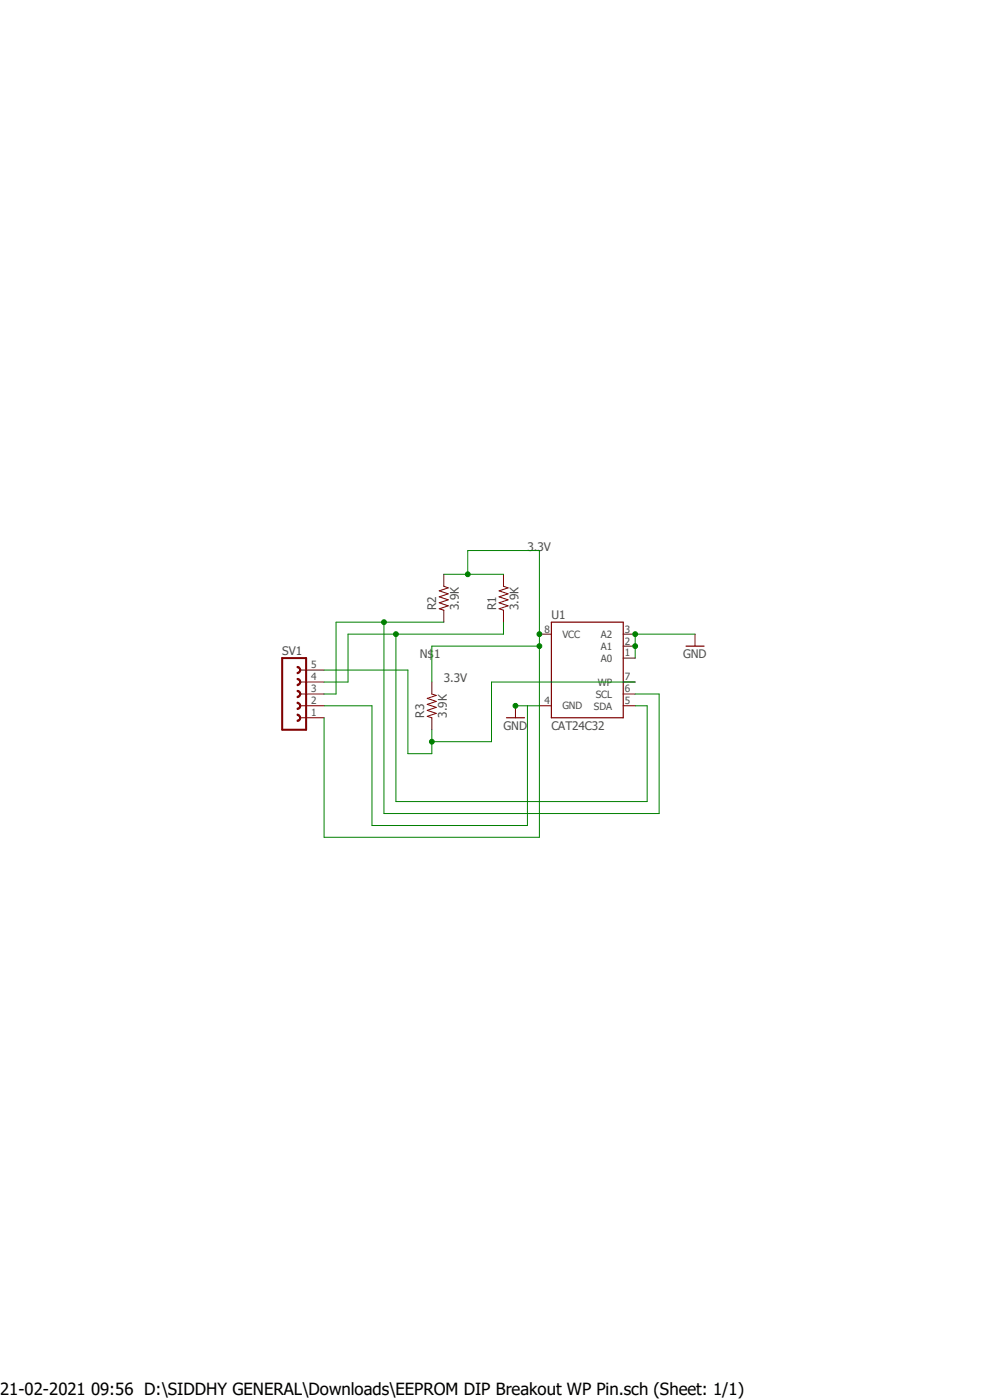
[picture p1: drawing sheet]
<?xml version="1.0" encoding="utf-8"?>
<!DOCTYPE eagle SYSTEM "eagle.dtd">
<!--
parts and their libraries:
rc-master: Copyright (C) 2007, Bob Starr
-->
<eagle version="8.4.0">
<drawing>
<settings>
<setting alwaysvectorfont="no"/>
<setting keepoldvectorfont="yes"/>
<setting verticaltext="up"/>
</settings>
<grid distance="0.1" unitdist="inch" unit="inch" style="lines" multiple="1" display="no" altdistance="0.01" altunitdist="inch" altunit="inch"/>
<schematic xreflabel="%N (%S.%C%R)" xrefpart="/%S.%C%R">
<libraries>
<library name="supply1">
<symbols>
<symbol name="GND">
<wire x1="-1.905" y1="0" x2="1.905" y2="0" width="0.254" layer="94"/>
<text x="-2.54" y="-2.54" size="1.778" layer="96">&gt;VALUE</text>
<pin name="GND" x="0" y="2.54" visible="off" length="short" direction="sup" rot="R270"/>
</symbol>
</symbols>
<devicesets>
<deviceset name="GND" prefix="GND">
<gates>
<gate name="1" symbol="GND" x="0" y="0"/>
</gates>
<devices>
<device name="">
<technologies>
<technology name=""/>
</technologies>
</device>
</devices>
</deviceset>
</devicesets>
</library>
<library name="rc-master">
<symbols>
<symbol name="R-">
<wire x1="-2.54" y1="0" x2="-2.2225" y2="0.9525" width="0.2032" layer="94"/>
<wire x1="-2.2225" y1="0.9525" x2="-1.5875" y2="-0.9525" width="0.2032" layer="94"/>
<wire x1="-1.5875" y1="-0.9525" x2="-0.9525" y2="0.9525" width="0.2032" layer="94"/>
<wire x1="-0.9525" y1="0.9525" x2="-0.3175" y2="-0.9525" width="0.2032" layer="94"/>
<wire x1="-0.3175" y1="-0.9525" x2="0.3175" y2="0.9525" width="0.2032" layer="94"/>
<wire x1="0.3175" y1="0.9525" x2="0.9525" y2="-0.9525" width="0.2032" layer="94"/>
<wire x1="0.9525" y1="-0.9525" x2="1.5875" y2="0.9525" width="0.2032" layer="94"/>
<wire x1="1.5875" y1="0.9525" x2="2.2225" y2="-0.9525" width="0.2032" layer="94"/>
<wire x1="2.2225" y1="-0.9525" x2="2.54" y2="0" width="0.2032" layer="94"/>
<text x="-2.54" y="1.5875" size="1.778" layer="95">&gt;NAME</text>
<text x="-2.54" y="-3.175" size="1.778" layer="96">&gt;VALUE</text>
<pin name="2" x="5.08" y="0" visible="off" length="short" direction="pas" swaplevel="1" rot="R180"/>
<pin name="1" x="-5.08" y="0" visible="off" length="short" direction="pas" swaplevel="1"/>
</symbol>
</symbols>
<devicesets>
<deviceset name="R_" prefix="R" uservalue="yes">
<gates>
<gate name="G$1" symbol="R-" x="0" y="0"/>
</gates>
<devices>
<device name="0402" package="R0402">
<connects>
<connect gate="G$1" pin="1" pad="1"/>
<connect gate="G$1" pin="2" pad="2"/>
</connects>
<technologies>
<technology name=""/>
</technologies>
</device>
<device name="0603" package="R0603">
<connects>
<connect gate="G$1" pin="1" pad="1"/>
<connect gate="G$1" pin="2" pad="2"/>
</connects>
<technologies>
<technology name=""/>
</technologies>
</device>
<device name="0805" package="R0805">
<connects>
<connect gate="G$1" pin="1" pad="1"/>
<connect gate="G$1" pin="2" pad="2"/>
</connects>
<technologies>
<technology name=""/>
</technologies>
</device>
<device name="0805W" package="R0805W">
<connects>
<connect gate="G$1" pin="1" pad="1"/>
<connect gate="G$1" pin="2" pad="2"/>
</connects>
<technologies>
<technology name=""/>
</technologies>
</device>
<device name="1005" package="R1005">
<connects>
<connect gate="G$1" pin="1" pad="1"/>
<connect gate="G$1" pin="2" pad="2"/>
</connects>
<technologies>
<technology name=""/>
</technologies>
</device>
<device name="1206" package="R1206">
<connects>
<connect gate="G$1" pin="1" pad="1"/>
<connect gate="G$1" pin="2" pad="2"/>
</connects>
<technologies>
<technology name=""/>
</technologies>
</device>
<device name="1206W" package="R1206W">
<connects>
<connect gate="G$1" pin="1" pad="1"/>
<connect gate="G$1" pin="2" pad="2"/>
</connects>
<technologies>
<technology name=""/>
</technologies>
</device>
<device name="1210" package="R1210">
<connects>
<connect gate="G$1" pin="1" pad="1"/>
<connect gate="G$1" pin="2" pad="2"/>
</connects>
<technologies>
<technology name=""/>
</technologies>
</device>
<device name="1210W" package="R1210W">
<connects>
<connect gate="G$1" pin="1" pad="1"/>
<connect gate="G$1" pin="2" pad="2"/>
</connects>
<technologies>
<technology name=""/>
</technologies>
</device>
<device name="2010" package="R2010">
<connects>
<connect gate="G$1" pin="1" pad="1"/>
<connect gate="G$1" pin="2" pad="2"/>
</connects>
<technologies>
<technology name=""/>
</technologies>
</device>
<device name="2010W" package="R2010W">
<connects>
<connect gate="G$1" pin="1" pad="1"/>
<connect gate="G$1" pin="2" pad="2"/>
</connects>
<technologies>
<technology name=""/>
</technologies>
</device>
<device name="2012" package="R2012">
<connects>
<connect gate="G$1" pin="1" pad="1"/>
<connect gate="G$1" pin="2" pad="2"/>
</connects>
<technologies>
<technology name=""/>
</technologies>
</device>
<device name="2012W" package="R2012W">
<connects>
<connect gate="G$1" pin="1" pad="1"/>
<connect gate="G$1" pin="2" pad="2"/>
</connects>
<technologies>
<technology name=""/>
</technologies>
</device>
<device name="2512" package="R2512">
<connects>
<connect gate="G$1" pin="1" pad="1"/>
<connect gate="G$1" pin="2" pad="2"/>
</connects>
<technologies>
<technology name=""/>
</technologies>
</device>
<device name="2512W" package="R2512W">
<connects>
<connect gate="G$1" pin="1" pad="1"/>
<connect gate="G$1" pin="2" pad="2"/>
</connects>
<technologies>
<technology name=""/>
</technologies>
</device>
<device name="3216" package="R3216">
<connects>
<connect gate="G$1" pin="1" pad="1"/>
<connect gate="G$1" pin="2" pad="2"/>
</connects>
<technologies>
<technology name=""/>
</technologies>
</device>
<device name="3216W" package="R3216W">
<connects>
<connect gate="G$1" pin="1" pad="1"/>
<connect gate="G$1" pin="2" pad="2"/>
</connects>
<technologies>
<technology name=""/>
</technologies>
</device>
<device name="3225" package="R3225">
<connects>
<connect gate="G$1" pin="1" pad="1"/>
<connect gate="G$1" pin="2" pad="2"/>
</connects>
<technologies>
<technology name=""/>
</technologies>
</device>
<device name="3225W" package="R3225W">
<connects>
<connect gate="G$1" pin="1" pad="1"/>
<connect gate="G$1" pin="2" pad="2"/>
</connects>
<technologies>
<technology name=""/>
</technologies>
</device>
<device name="5025" package="R5025">
<connects>
<connect gate="G$1" pin="1" pad="1"/>
<connect gate="G$1" pin="2" pad="2"/>
</connects>
<technologies>
<technology name=""/>
</technologies>
</device>
<device name="5025W" package="R5025W">
<connects>
<connect gate="G$1" pin="1" pad="1"/>
<connect gate="G$1" pin="2" pad="2"/>
</connects>
<technologies>
<technology name=""/>
</technologies>
</device>
<device name="6332" package="R6332">
<connects>
<connect gate="G$1" pin="1" pad="1"/>
<connect gate="G$1" pin="2" pad="2"/>
</connects>
<technologies>
<technology name=""/>
</technologies>
</device>
<device name="6332W" package="R6332W">
<connects>
<connect gate="G$1" pin="1" pad="1"/>
<connect gate="G$1" pin="2" pad="2"/>
</connects>
<technologies>
<technology name=""/>
</technologies>
</device>
<device name="M0805" package="RM0805">
<connects>
<connect gate="G$1" pin="1" pad="1"/>
<connect gate="G$1" pin="2" pad="2"/>
</connects>
<technologies>
<technology name=""/>
</technologies>
</device>
<device name="M1206" package="RM1206">
<connects>
<connect gate="G$1" pin="1" pad="1"/>
<connect gate="G$1" pin="2" pad="2"/>
</connects>
<technologies>
<technology name=""/>
</technologies>
</device>
<device name="M1406" package="RM1406">
<connects>
<connect gate="G$1" pin="1" pad="1"/>
<connect gate="G$1" pin="2" pad="2"/>
</connects>
<technologies>
<technology name=""/>
</technologies>
</device>
<device name="M2012" package="RM2012">
<connects>
<connect gate="G$1" pin="1" pad="1"/>
<connect gate="G$1" pin="2" pad="2"/>
</connects>
<technologies>
<technology name=""/>
</technologies>
</device>
<device name="M2309" package="RM2309">
<connects>
<connect gate="G$1" pin="1" pad="1"/>
<connect gate="G$1" pin="2" pad="2"/>
</connects>
<technologies>
<technology name=""/>
</technologies>
</device>
<device name="M3216" package="RM3216">
<connects>
<connect gate="G$1" pin="1" pad="1"/>
<connect gate="G$1" pin="2" pad="2"/>
</connects>
<technologies>
<technology name=""/>
</technologies>
</device>
<device name="M3516" package="RM3516">
<connects>
<connect gate="G$1" pin="1" pad="1"/>
<connect gate="G$1" pin="2" pad="2"/>
</connects>
<technologies>
<technology name=""/>
</technologies>
</device>
<device name="M5923" package="RM5923">
<connects>
<connect gate="G$1" pin="1" pad="1"/>
<connect gate="G$1" pin="2" pad="2"/>
</connects>
<technologies>
<technology name=""/>
</technologies>
</device>
<device name="X0204/5" package="0204/5">
<connects>
<connect gate="G$1" pin="1" pad="1"/>
<connect gate="G$1" pin="2" pad="2"/>
</connects>
<technologies>
<technology name=""/>
</technologies>
</device>
<device name="X0204/7" package="0204/7">
<connects>
<connect gate="G$1" pin="1" pad="1"/>
<connect gate="G$1" pin="2" pad="2"/>
</connects>
<technologies>
<technology name=""/>
</technologies>
</device>
<device name="X0207/10" package="0207/10">
<connects>
<connect gate="G$1" pin="1" pad="1"/>
<connect gate="G$1" pin="2" pad="2"/>
</connects>
<technologies>
<technology name=""/>
</technologies>
</device>
<device name="X0207/12" package="0207/12">
<connects>
<connect gate="G$1" pin="1" pad="1"/>
<connect gate="G$1" pin="2" pad="2"/>
</connects>
<technologies>
<technology name=""/>
</technologies>
</device>
<device name="X0207/15" package="0207/15">
<connects>
<connect gate="G$1" pin="1" pad="1"/>
<connect gate="G$1" pin="2" pad="2"/>
</connects>
<technologies>
<technology name=""/>
</technologies>
</device>
<device name="X0207/2V" package="0207/2V">
<connects>
<connect gate="G$1" pin="1" pad="1"/>
<connect gate="G$1" pin="2" pad="2"/>
</connects>
<technologies>
<technology name=""/>
</technologies>
</device>
<device name="X0207/5V" package="0207/5V">
<connects>
<connect gate="G$1" pin="1" pad="1"/>
<connect gate="G$1" pin="2" pad="2"/>
</connects>
<technologies>
<technology name=""/>
</technologies>
</device>
<device name="X0207/7" package="0207/7">
<connects>
<connect gate="G$1" pin="1" pad="1"/>
<connect gate="G$1" pin="2" pad="2"/>
</connects>
<technologies>
<technology name=""/>
</technologies>
</device>
<device name="X0309/10" package="0309/10">
<connects>
<connect gate="G$1" pin="1" pad="1"/>
<connect gate="G$1" pin="2" pad="2"/>
</connects>
<technologies>
<technology name=""/>
</technologies>
</device>
<device name="X0309/12" package="0309/12">
<connects>
<connect gate="G$1" pin="1" pad="1"/>
<connect gate="G$1" pin="2" pad="2"/>
</connects>
<technologies>
<technology name=""/>
</technologies>
</device>
<device name="X0411/12" package="0411/12">
<connects>
<connect gate="G$1" pin="1" pad="1"/>
<connect gate="G$1" pin="2" pad="2"/>
</connects>
<technologies>
<technology name=""/>
</technologies>
</device>
<device name="X0411/15" package="0411/15">
<connects>
<connect gate="G$1" pin="1" pad="1"/>
<connect gate="G$1" pin="2" pad="2"/>
</connects>
<technologies>
<technology name=""/>
</technologies>
</device>
<device name="X0411/3V" package="0411V">
<connects>
<connect gate="G$1" pin="1" pad="1"/>
<connect gate="G$1" pin="2" pad="2"/>
</connects>
<technologies>
<technology name=""/>
</technologies>
</device>
<device name="X0414/15" package="0414/15">
<connects>
<connect gate="G$1" pin="1" pad="1"/>
<connect gate="G$1" pin="2" pad="2"/>
</connects>
<technologies>
<technology name=""/>
</technologies>
</device>
<device name="X0414/5V" package="0414V">
<connects>
<connect gate="G$1" pin="1" pad="1"/>
<connect gate="G$1" pin="2" pad="2"/>
</connects>
<technologies>
<technology name=""/>
</technologies>
</device>
<device name="X0617/17" package="0617/17">
<connects>
<connect gate="G$1" pin="1" pad="1"/>
<connect gate="G$1" pin="2" pad="2"/>
</connects>
<technologies>
<technology name=""/>
</technologies>
</device>
<device name="X0617/22" package="0617/22">
<connects>
<connect gate="G$1" pin="1" pad="1"/>
<connect gate="G$1" pin="2" pad="2"/>
</connects>
<technologies>
<technology name=""/>
</technologies>
</device>
<device name="X0617/5V" package="0617V">
<connects>
<connect gate="G$1" pin="1" pad="1"/>
<connect gate="G$1" pin="2" pad="2"/>
</connects>
<technologies>
<technology name=""/>
</technologies>
</device>
<device name="X0922/22" package="0922/22">
<connects>
<connect gate="G$1" pin="1" pad="1"/>
<connect gate="G$1" pin="2" pad="2"/>
</connects>
<technologies>
<technology name=""/>
</technologies>
</device>
<device name="XP0613/5V" package="P0613V">
<connects>
<connect gate="G$1" pin="1" pad="1"/>
<connect gate="G$1" pin="2" pad="2"/>
</connects>
<technologies>
<technology name=""/>
</technologies>
</device>
<device name="XP0613/15" package="P0613/15">
<connects>
<connect gate="G$1" pin="1" pad="1"/>
<connect gate="G$1" pin="2" pad="2"/>
</connects>
<technologies>
<technology name=""/>
</technologies>
</device>
<device name="XP0817/22" package="P0817/22">
<connects>
<connect gate="G$1" pin="1" pad="1"/>
<connect gate="G$1" pin="2" pad="2"/>
</connects>
<technologies>
<technology name=""/>
</technologies>
</device>
<device name="XP0817/7V" package="P0817V">
<connects>
<connect gate="G$1" pin="1" pad="1"/>
<connect gate="G$1" pin="2" pad="2"/>
</connects>
<technologies>
<technology name=""/>
</technologies>
</device>
<device name="MELF0102AX" package="RMINI_MELF-0102AX">
<connects>
<connect gate="G$1" pin="1" pad="1"/>
<connect gate="G$1" pin="2" pad="2"/>
</connects>
<technologies>
<technology name=""/>
</technologies>
</device>
<device name="X0922V" package="0922V">
<connects>
<connect gate="G$1" pin="1" pad="1"/>
<connect gate="G$1" pin="2" pad="2"/>
</connects>
<technologies>
<technology name=""/>
</technologies>
</device>
<device name="MELF0102R" package="RMINI_MELF-0102R">
<connects>
<connect gate="G$1" pin="1" pad="1"/>
<connect gate="G$1" pin="2" pad="2"/>
</connects>
<technologies>
<technology name=""/>
</technologies>
</device>
<device name="MELF0102W" package="RMINI_MELF-0102W">
<connects>
<connect gate="G$1" pin="1" pad="1"/>
<connect gate="G$1" pin="2" pad="2"/>
</connects>
<technologies>
<technology name=""/>
</technologies>
</device>
<device name="MELF0204R" package="RMINI_MELF-0204R">
<connects>
<connect gate="G$1" pin="1" pad="1"/>
<connect gate="G$1" pin="2" pad="2"/>
</connects>
<technologies>
<technology name=""/>
</technologies>
</device>
<device name="MELF0204W" package="RMINI_MELF-0204W">
<connects>
<connect gate="G$1" pin="1" pad="1"/>
<connect gate="G$1" pin="2" pad="2"/>
</connects>
<technologies>
<technology name=""/>
</technologies>
</device>
<device name="MELF0207R" package="RMINI_MELF-0207R">
<connects>
<connect gate="G$1" pin="1" pad="1"/>
<connect gate="G$1" pin="2" pad="2"/>
</connects>
<technologies>
<technology name=""/>
</technologies>
</device>
<device name="MELF0207W" package="RMINI_MELF-0207W">
<connects>
<connect gate="G$1" pin="1" pad="1"/>
<connect gate="G$1" pin="2" pad="2"/>
</connects>
<technologies>
<technology name=""/>
</technologies>
</device>
<device name="X0204/2V" package="0204V">
<connects>
<connect gate="G$1" pin="1" pad="1"/>
<connect gate="G$1" pin="2" pad="2"/>
</connects>
<technologies>
<technology name=""/>
</technologies>
</device>
<device name="X0309/V" package="0309V">
<connects>
<connect gate="G$1" pin="1" pad="1"/>
<connect gate="G$1" pin="2" pad="2"/>
</connects>
<technologies>
<technology name=""/>
</technologies>
</device>
<device name="X0207/10B" package="0207/10B">
<connects>
<connect gate="G$1" pin="1" pad="1"/>
<connect gate="G$1" pin="2" pad="2"/>
</connects>
<technologies>
<technology name=""/>
</technologies>
</device>
<device name="XMF50" package="MF50">
<connects>
<connect gate="G$1" pin="1" pad="1"/>
<connect gate="G$1" pin="2" pad="2"/>
</connects>
<technologies>
<technology name=""/>
</technologies>
</device>
<device name="XMF60" package="MF60">
<connects>
<connect gate="G$1" pin="1" pad="1"/>
<connect gate="G$1" pin="2" pad="2"/>
</connects>
<technologies>
<technology name=""/>
</technologies>
</device>
<device name="XMF55" package="MF55">
<connects>
<connect gate="G$1" pin="1" pad="1"/>
<connect gate="G$1" pin="2" pad="2"/>
</connects>
<technologies>
<technology name=""/>
</technologies>
</device>
<device name="XMF65" package="MF65">
<connects>
<connect gate="G$1" pin="1" pad="1"/>
<connect gate="G$1" pin="2" pad="2"/>
</connects>
<technologies>
<technology name=""/>
</technologies>
</device>
<device name="XMF70" package="MF70">
<connects>
<connect gate="G$1" pin="1" pad="1"/>
<connect gate="G$1" pin="2" pad="2"/>
</connects>
<technologies>
<technology name=""/>
</technologies>
</device>
<device name="XMF75" package="MF75">
<connects>
<connect gate="G$1" pin="1" pad="1"/>
<connect gate="G$1" pin="2" pad="2"/>
</connects>
<technologies>
<technology name=""/>
</technologies>
</device>
<device name="X0207/10C" package="0207/10C">
<connects>
<connect gate="G$1" pin="1" pad="1"/>
<connect gate="G$1" pin="2" pad="2"/>
</connects>
<technologies>
<technology name=""/>
</technologies>
</device>
<device name="X0309/12B" package="0309/12B">
<connects>
<connect gate="G$1" pin="1" pad="1"/>
<connect gate="G$1" pin="2" pad="2"/>
</connects>
<technologies>
<technology name=""/>
</technologies>
</device>
<device name="X0309/14" package="0309/14">
<connects>
<connect gate="G$1" pin="1" pad="1"/>
<connect gate="G$1" pin="2" pad="2"/>
</connects>
<technologies>
<technology name=""/>
</technologies>
</device>
<device name="X0309/14B" package="0309/14B">
<connects>
<connect gate="G$1" pin="1" pad="1"/>
<connect gate="G$1" pin="2" pad="2"/>
</connects>
<technologies>
<technology name=""/>
</technologies>
</device>
<device name="X0309/15" package="0309/15">
<connects>
<connect gate="G$1" pin="1" pad="1"/>
<connect gate="G$1" pin="2" pad="2"/>
</connects>
<technologies>
<technology name=""/>
</technologies>
</device>
<device name="X0309/15B" package="0309/15B">
<connects>
<connect gate="G$1" pin="1" pad="1"/>
<connect gate="G$1" pin="2" pad="2"/>
</connects>
<technologies>
<technology name=""/>
</technologies>
</device>
<device name="X0309/20" package="0309/20">
<connects>
<connect gate="G$1" pin="1" pad="1"/>
<connect gate="G$1" pin="2" pad="2"/>
</connects>
<technologies>
<technology name=""/>
</technologies>
</device>
<device name="X0207/2VB" package="0207/2VB">
<connects>
<connect gate="G$1" pin="1" pad="1"/>
<connect gate="G$1" pin="2" pad="2"/>
</connects>
<technologies>
<technology name=""/>
</technologies>
</device>
<device name="X0207/2VC" package="0207/2VC">
<connects>
<connect gate="G$1" pin="1" pad="1"/>
<connect gate="G$1" pin="2" pad="2"/>
</connects>
<technologies>
<technology name=""/>
</technologies>
</device>
<device name="0201" package="R0201">
<connects>
<connect gate="G$1" pin="1" pad="1"/>
<connect gate="G$1" pin="2" pad="2"/>
</connects>
<technologies>
<technology name=""/>
</technologies>
</device>
<device name="X0414/17" package="0414/17">
<connects>
<connect gate="G$1" pin="1" pad="1"/>
<connect gate="G$1" pin="2" pad="2"/>
</connects>
<technologies>
<technology name=""/>
</technologies>
</device>
</devices>
</deviceset>
</devicesets>
</library>
<library name="atmel">
<symbols>
<symbol name="24CXX">
<wire x1="-7.62" y1="10.16" x2="7.62" y2="10.16" width="0.254" layer="94"/>
<wire x1="7.62" y1="10.16" x2="7.62" y2="-10.16" width="0.254" layer="94"/>
<wire x1="7.62" y1="-10.16" x2="-7.62" y2="-10.16" width="0.254" layer="94"/>
<wire x1="-7.62" y1="-10.16" x2="-7.62" y2="10.16" width="0.254" layer="94"/>
<text x="-7.62" y="10.795" size="1.778" layer="95">&gt;NAME</text>
<text x="-7.62" y="-12.7" size="1.778" layer="96">&gt;VALUE</text>
<pin name="A2" x="10.16" y="7.62" length="short" direction="in" rot="R180"/>
<pin name="A1" x="10.16" y="5.08" length="short" direction="in" rot="R180"/>
<pin name="A0" x="10.16" y="2.54" length="short" direction="in" rot="R180"/>
<pin name="WP" x="10.16" y="-2.54" length="short" direction="in" rot="R180"/>
<pin name="SCL" x="10.16" y="-5.08" length="short" rot="R180"/>
<pin name="SDA" x="10.16" y="-7.62" length="short" rot="R180"/>
<pin name="GND" x="-10.16" y="-7.62" length="short" direction="pwr"/>
<pin name="VCC" x="-10.16" y="7.62" length="short" direction="pwr"/>
</symbol>
</symbols>
<devicesets>
<deviceset name="AT24C*" prefix="IC">
<gates>
<gate name="G$1" symbol="24CXX" x="0" y="0"/>
</gates>
<devices>
<device name="P" package="DIL08">
<connects>
<connect gate="G$1" pin="A0" pad="1"/>
<connect gate="G$1" pin="A1" pad="2"/>
<connect gate="G$1" pin="A2" pad="3"/>
<connect gate="G$1" pin="GND" pad="4"/>
<connect gate="G$1" pin="SCL" pad="6"/>
<connect gate="G$1" pin="SDA" pad="5"/>
<connect gate="G$1" pin="VCC" pad="8"/>
<connect gate="G$1" pin="WP" pad="7"/>
</connects>
<package3dinstances>
<package3dinstance package3d_urn="urn:adsk.eagle:package:4324/1"/>
</package3dinstances>
<technologies>
<technology name="">
<attribute name="MF" value="" constant="no"/>
<attribute name="MPN" value="AT24C1024BW-SH-B" constant="no"/>
<attribute name="OC_FARNELL" value="1362646" constant="no"/>
<attribute name="OC_NEWARK" value="03P2044" constant="no"/>
</technology>
</technologies>
</device>
</devices>
</deviceset>
</devicesets>
</library>
<library name="con-lsta">
<symbols>
<symbol name="FE05-1">
<wire x1="3.81" y1="-7.62" x2="-1.27" y2="-7.62" width="0.4064" layer="94"/>
<wire x1="1.905" y1="0.635" x2="1.905" y2="-0.635" width="0.254" layer="94" curve="-180" cap="flat"/>
<wire x1="1.905" y1="-1.905" x2="1.905" y2="-3.175" width="0.254" layer="94" curve="-180" cap="flat"/>
<wire x1="1.905" y1="-4.445" x2="1.905" y2="-5.715" width="0.254" layer="94" curve="-180" cap="flat"/>
<wire x1="-1.27" y1="7.62" x2="-1.27" y2="-7.62" width="0.4064" layer="94"/>
<wire x1="3.81" y1="-7.62" x2="3.81" y2="7.62" width="0.4064" layer="94"/>
<wire x1="-1.27" y1="7.62" x2="3.81" y2="7.62" width="0.4064" layer="94"/>
<wire x1="1.905" y1="5.715" x2="1.905" y2="4.445" width="0.254" layer="94" curve="-180" cap="flat"/>
<wire x1="1.905" y1="3.175" x2="1.905" y2="1.905" width="0.254" layer="94" curve="-180" cap="flat"/>
<text x="-1.27" y="-10.16" size="1.778" layer="96">&gt;VALUE</text>
<text x="-1.27" y="8.382" size="1.778" layer="95">&gt;NAME</text>
<pin name="1" x="7.62" y="-5.08" visible="pad" length="middle" direction="pas" swaplevel="1" rot="R180"/>
<pin name="2" x="7.62" y="-2.54" visible="pad" length="middle" direction="pas" swaplevel="1" rot="R180"/>
<pin name="3" x="7.62" y="0" visible="pad" length="middle" direction="pas" swaplevel="1" rot="R180"/>
<pin name="4" x="7.62" y="2.54" visible="pad" length="middle" direction="pas" swaplevel="1" rot="R180"/>
<pin name="5" x="7.62" y="5.08" visible="pad" length="middle" direction="pas" swaplevel="1" rot="R180"/>
</symbol>
</symbols>
<devicesets>
<deviceset name="FE05-1" prefix="SV" uservalue="yes">
<gates>
<gate name="G$1" symbol="FE05-1" x="0" y="0"/>
</gates>
<devices>
<device name="" package="FE05-1">
<connects>
<connect gate="G$1" pin="1" pad="1"/>
<connect gate="G$1" pin="2" pad="2"/>
<connect gate="G$1" pin="3" pad="3"/>
<connect gate="G$1" pin="4" pad="4"/>
<connect gate="G$1" pin="5" pad="5"/>
</connects>
<package3dinstances>
<package3dinstance package3d_urn="urn:adsk.eagle:package:8190/1"/>
</package3dinstances>
<technologies>
<technology name="">
<attribute name="MF" value="" constant="no"/>
<attribute name="MPN" value="" constant="no"/>
<attribute name="OC_FARNELL" value="unknown" constant="no"/>
<attribute name="OC_NEWARK" value="unknown" constant="no"/>
</technology>
</technologies>
</device>
</devices>
</deviceset>
</devicesets>
</library>
</libraries>
<attributes>
</attributes>
<variantdefs>
</variantdefs>
<classes>
<class number="0" name="default" width="0" drill="0">
</class>
</classes>
<parts>
<part name="U1" library="atmel" deviceset="AT24C*" device="P" package3d_urn="urn:adsk.eagle:package:4324/1" value="CAT24C32"/>
<part name="GND3" library="supply1" deviceset="GND" device=""/>
<part name="GND4" library="supply1" deviceset="GND" device=""/>
<part name="R1" library="rc-master" deviceset="R_" device="X0204/7" value="3.9K"/>
<part name="R2" library="rc-master" deviceset="R_" device="X0204/7" value="3.9K"/>
<part name="R3" library="rc-master" deviceset="R_" device="X0204/7" value="3.9K"/>
<part name="SV1" library="con-lsta" deviceset="FE05-1" device="" package3d_urn="urn:adsk.eagle:package:8190/1"/>
</parts>
<sheets>
<sheet>
<plain>
</plain>
<instances>
<instance part="U1" gate="G$1" x="149.86" y="48.26"/>
<instance part="GND3" gate="1" x="172.72" y="53.34"/>
<instance part="GND4" gate="1" x="134.62" y="38.1"/>
<instance part="R1" gate="G$1" x="132.08" y="63.5" rot="R90"/>
<instance part="R2" gate="G$1" x="119.38" y="63.5" rot="R90"/>
<instance part="R3" gate="G$1" x="116.84" y="40.64" rot="R90"/>
<instance part="SV1" gate="G$1" x="86.36" y="43.18"/>
</instances>
<busses>
</busses>
<nets>
<net name="3.3V" class="0">
<segment>
<pinref part="U1" gate="G$1" pin="VCC"/>
<wire x1="139.7" y1="55.88" x2="139.7" y2="73.66" width="0.1524" layer="91"/>
<wire x1="139.7" y1="73.66" x2="124.46" y2="73.66" width="0.1524" layer="91"/>
<label x="137.16" y="73.66" size="1.778" layer="95"/>
<pinref part="SV1" gate="G$1" pin="1"/>
<wire x1="93.98" y1="38.1" x2="93.98" y2="12.7" width="0.1524" layer="91"/>
<wire x1="93.98" y1="12.7" x2="139.7" y2="12.7" width="0.1524" layer="91"/>
<wire x1="139.7" y1="12.7" x2="139.7" y2="53.34" width="0.1524" layer="91"/>
<junction x="139.7" y="55.88"/>
<pinref part="R2" gate="G$1" pin="2"/>
<pinref part="R1" gate="G$1" pin="2"/>
<wire x1="139.7" y1="53.34" x2="139.7" y2="55.88" width="0.1524" layer="91"/>
<wire x1="119.38" y1="68.58" x2="124.46" y2="68.58" width="0.1524" layer="91"/>
<wire x1="124.46" y1="68.58" x2="132.08" y2="68.58" width="0.1524" layer="91"/>
<wire x1="124.46" y1="73.66" x2="124.46" y2="68.58" width="0.1524" layer="91"/>
<junction x="124.46" y="68.58"/>
<pinref part="R3" gate="G$1" pin="2"/>
<wire x1="116.84" y1="45.72" x2="116.84" y2="53.34" width="0.1524" layer="91"/>
<label x="119.38" y="45.72" size="1.778" layer="95"/>
<wire x1="116.84" y1="53.34" x2="139.7" y2="53.34" width="0.1524" layer="91"/>
<junction x="139.7" y="53.34"/>
</segment>
</net>
<net name="GND" class="0">
<segment>
<pinref part="U1" gate="G$1" pin="A0"/>
<pinref part="U1" gate="G$1" pin="A1"/>
<wire x1="160.02" y1="50.8" x2="160.02" y2="53.34" width="0.1524" layer="91"/>
<pinref part="U1" gate="G$1" pin="A2"/>
<wire x1="160.02" y1="53.34" x2="160.02" y2="55.88" width="0.1524" layer="91"/>
<junction x="160.02" y="53.34"/>
<wire x1="160.02" y1="55.88" x2="172.72" y2="55.88" width="0.1524" layer="91"/>
<junction x="160.02" y="55.88"/>
<pinref part="GND3" gate="1" pin="GND"/>
</segment>
<segment>
<pinref part="U1" gate="G$1" pin="GND"/>
<pinref part="GND4" gate="1" pin="GND"/>
<wire x1="139.7" y1="40.64" x2="137.16" y2="40.64" width="0.1524" layer="91"/>
<pinref part="SV1" gate="G$1" pin="2"/>
<wire x1="93.98" y1="40.64" x2="104.14" y2="40.64" width="0.1524" layer="91"/>
<wire x1="104.14" y1="40.64" x2="104.14" y2="15.24" width="0.1524" layer="91"/>
<wire x1="104.14" y1="15.24" x2="137.16" y2="15.24" width="0.1524" layer="91"/>
<wire x1="137.16" y1="15.24" x2="137.16" y2="40.64" width="0.1524" layer="91"/>
<wire x1="137.16" y1="40.64" x2="134.62" y2="40.64" width="0.1524" layer="91"/>
<junction x="134.62" y="40.64"/>
</segment>
</net>
<net name="N$16" class="0">
<segment>
<wire x1="129.54" y1="33.02" x2="129.54" y2="45.72" width="0.1524" layer="91"/>
<pinref part="U1" gate="G$1" pin="WP"/>
<wire x1="129.54" y1="45.72" x2="160.02" y2="45.72" width="0.1524" layer="91"/>
<pinref part="R3" gate="G$1" pin="1"/>
<wire x1="116.84" y1="35.56" x2="116.84" y2="33.02" width="0.1524" layer="91"/>
<wire x1="129.54" y1="33.02" x2="116.84" y2="33.02" width="0.1524" layer="91"/>
<pinref part="SV1" gate="G$1" pin="5"/>
<wire x1="93.98" y1="48.26" x2="111.76" y2="48.26" width="0.1524" layer="91"/>
<wire x1="111.76" y1="48.26" x2="111.76" y2="30.48" width="0.1524" layer="91"/>
<wire x1="111.76" y1="30.48" x2="116.84" y2="30.48" width="0.1524" layer="91"/>
<wire x1="116.84" y1="30.48" x2="116.84" y2="33.02" width="0.1524" layer="91"/>
<junction x="116.84" y="33.02"/>
</segment>
</net>
<net name="N$1" class="0">
<segment>
<wire x1="99.06" y1="45.72" x2="99.06" y2="55.88" width="0.1524" layer="91"/>
<pinref part="SV1" gate="G$1" pin="4"/>
<wire x1="93.98" y1="45.72" x2="99.06" y2="45.72" width="0.1524" layer="91"/>
<label x="114.3" y="50.8" size="1.778" layer="95"/>
<wire x1="99.06" y1="55.88" x2="109.22" y2="55.88" width="0.1524" layer="91"/>
<pinref part="R1" gate="G$1" pin="1"/>
<wire x1="109.22" y1="55.88" x2="132.08" y2="55.88" width="0.1524" layer="91"/>
<wire x1="132.08" y1="55.88" x2="132.08" y2="58.42" width="0.1524" layer="91"/>
<wire x1="109.22" y1="55.88" x2="109.22" y2="20.32" width="0.1524" layer="91"/>
<junction x="109.22" y="55.88"/>
<wire x1="109.22" y1="20.32" x2="162.56" y2="20.32" width="0.1524" layer="91"/>
<pinref part="U1" gate="G$1" pin="SDA"/>
<wire x1="160.02" y1="40.64" x2="162.56" y2="40.64" width="0.1524" layer="91"/>
<wire x1="162.56" y1="40.64" x2="162.56" y2="20.32" width="0.1524" layer="91"/>
</segment>
</net>
<net name="N$2" class="0">
<segment>
<wire x1="96.52" y1="43.18" x2="96.52" y2="58.42" width="0.1524" layer="91"/>
<pinref part="SV1" gate="G$1" pin="3"/>
<wire x1="93.98" y1="43.18" x2="96.52" y2="43.18" width="0.1524" layer="91"/>
<pinref part="R2" gate="G$1" pin="1"/>
<wire x1="119.38" y1="58.42" x2="106.68" y2="58.42" width="0.1524" layer="91"/>
<wire x1="106.68" y1="58.42" x2="96.52" y2="58.42" width="0.1524" layer="91"/>
<wire x1="106.68" y1="58.42" x2="106.68" y2="17.78" width="0.1524" layer="91"/>
<junction x="106.68" y="58.42"/>
<wire x1="106.68" y1="17.78" x2="165.1" y2="17.78" width="0.1524" layer="91"/>
<wire x1="165.1" y1="17.78" x2="165.1" y2="43.18" width="0.1524" layer="91"/>
<pinref part="U1" gate="G$1" pin="SCL"/>
<wire x1="165.1" y1="43.18" x2="160.02" y2="43.18" width="0.1524" layer="91"/>
</segment>
</net>
</nets>
</sheet>
</sheets>
<errors>
<approved hash="104,1,154.94,53.34,U1,VCC,3.3V,,,"/>
</errors>
</schematic>
</drawing>
<compatibility>
<note version="8.2" severity="warning">
Since Version 8.2, EAGLE supports online libraries. The ids
of those online libraries will not be understood (or retained)
with this version.
</note>
<note version="8.3" severity="warning">
Since Version 8.3, EAGLE supports URNs for individual library
assets (packages, symbols, and devices). The URNs of those assets
will not be understood (or retained) with this version.
</note>
<note version="8.3" severity="warning">
Since Version 8.3, EAGLE supports the association of 3D packages
with devices in libraries, schematics, and board files. Those 3D
packages will not be understood (or retained) with this version.
</note>
</compatibility>
</eagle>
